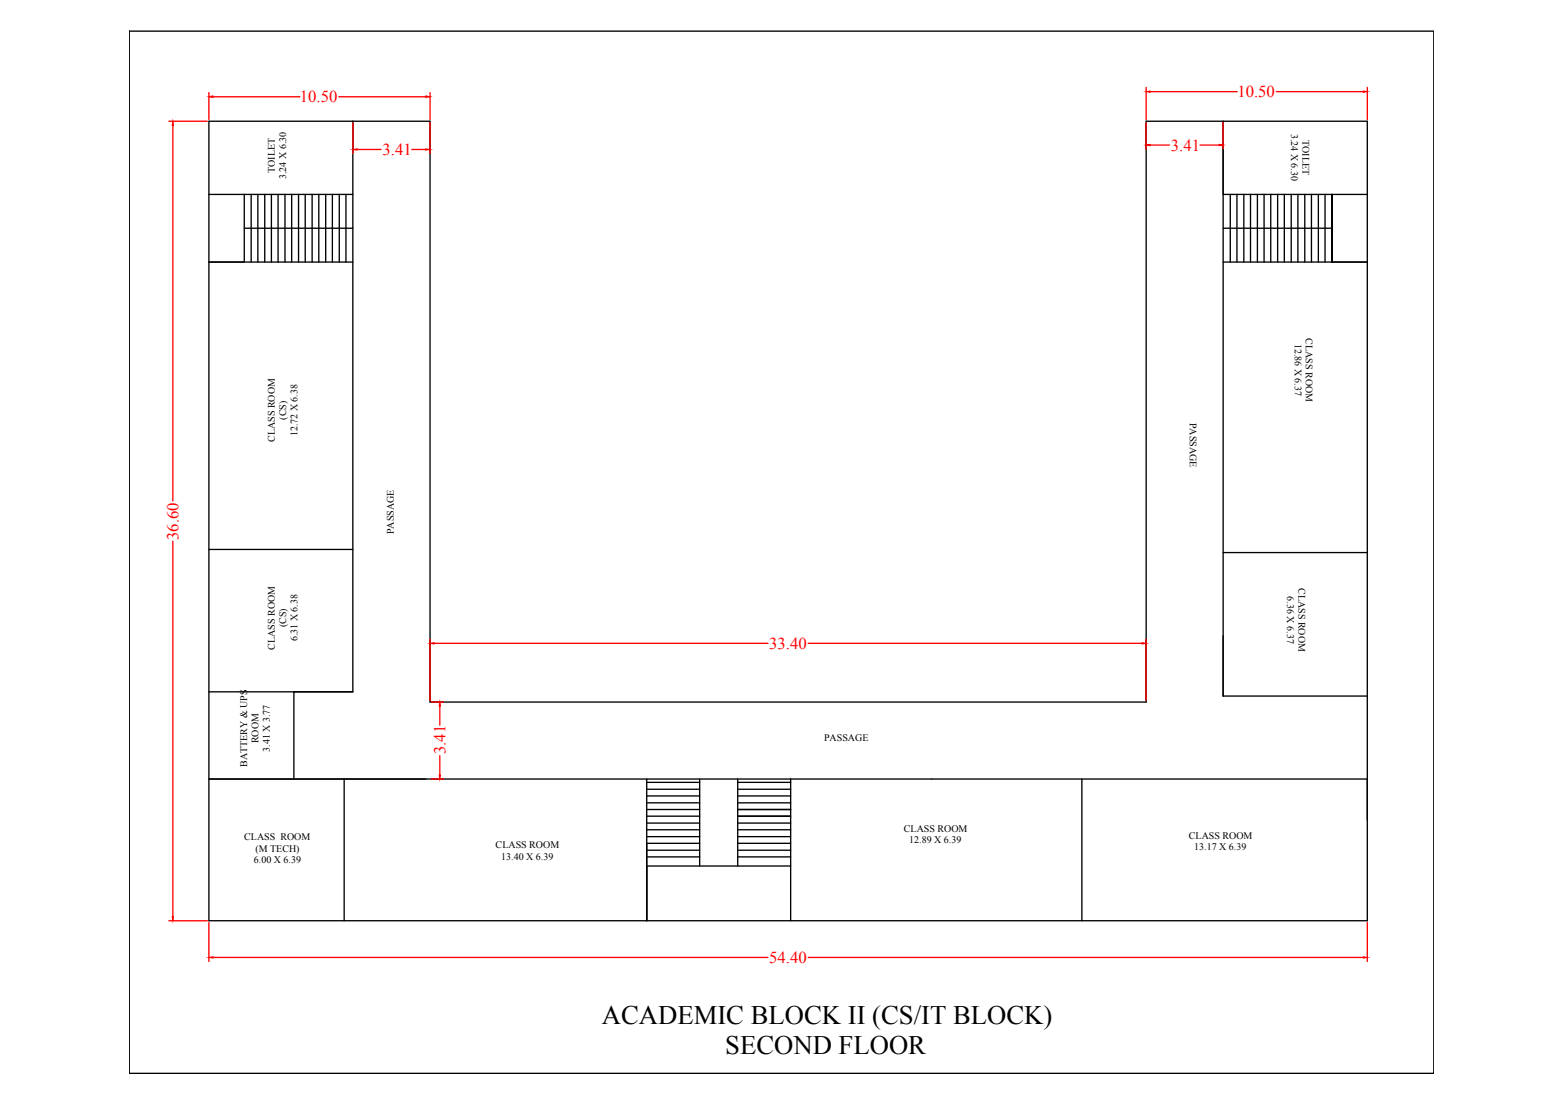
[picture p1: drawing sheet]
<svg xmlns="http://www.w3.org/2000/svg" width="297mm" height="210mm" viewBox="0 0 297 210" stroke-linecap="round" stroke-linejoin="round" font-family="sans-serif">
<!-- layer: 0 -->
<g fill="none" stroke="#000" stroke-width=".25">
<path d="M24.6 5.9h248.2v198.4h-248.2zM39.8 23.1h42v110.5h136.3v-110.5h42.1v152.1h-220.4zM39.8 37h27.3M46.5 37v12.9M47.8 37v12.9M49.1 37v12.9M50.4 37v12.9M51.6 37v12.9M52.9 37v12.9M54.2 37v12.9M55.5 37v12.9M56.8 37v12.9"/>
<path d="M58.1 37v12.9M59.4 37v12.9M60.7 37v12.9M62 37v12.9M63.2 37v12.9M64.6 37v12.9M65.8 37v12.9M67.1 23.1v108.6M234.1 37v12.9M235.4 37v12.9M236.7 37v12.9M238 37v12.9"/>
<path d="M239.3 37v12.9M240.5 37v12.9M241.8 37v12.9M243.1 37v12.9M244.4 37v12.9M245.7 37v12.9M247 37v12.9M248.3 37v12.9M249.6 37v12.9M250.9 37v12.9M252.1 37v12.9M260.2 37h-27.5v-13.9v109.4h27.5"/>
<path d="M39.8 49.9h27.3M46.5 43.4h20.6M232.7 49.9h27.5h-6.8v-12.9v12.9M232.7 43.4h20.7M39.8 104.6h27.3M232.7 105.2h27.5M39.8 131.7h27.3M67.1 131.7h-11.2v16.6M39.8 148.3h220.4v7.8M65.5 148.3v26.9M123.1 148.3v26.9v-14.7h10M123.1 159.2h10"/>
<path d="M123.1 157.9h10M123.1 156.6h10M123.1 155.3h10M123.1 154.1h10M123.1 152.8h10M123.1 151.5h10M123.1 150.2h10M123.1 148.9h10M133.1 148.3v16.5M140.4 159.2h10.1M140.4 157.9h10.1M140.4 156.6h10.1"/>
<path d="M140.4 155.3h10.1M140.4 154.1h10.1M140.4 152.8h10.1M140.4 151.5h10.1M140.4 150.2h10.1M140.4 148.9h10.1M140.4 148.3v16.5M150.5 148.3v26.9M205.9 148.3v26.9M123.1 161.8h10M123.1 163.1h10M123.1 164.8h27.4"/>
<path d="M140.4 161.8h10.1M140.4 163.1h10.1M140.4 160.5h10.1"/>
</g>
<!-- layer: 3.05 -->
<g fill="none" stroke="#f00" stroke-width=".25">
<path d="M39.8 17.6v5.2M40.5 18.4h16.6M64.5 18.4h16.5M81.8 17.6v5.2M218.1 16.6v6.2M218.9 17.4h16.5M242.9 17.4h16.5M260.2 16.6v6.2M32.1 23.1h7.4M32.9 23.8v71.5M67.1 23.3v5.9M67.9 28.4h4.6"/>
<path d="M78.4 28.4h2.6M81.8 23.3v5.9M218.1 23.3v5.1M218.9 27.6h3.6M228.3 27.6h3.7M232.7 23.3v5.1M32.9 103v71.5M81.8 121.7v11.6M82.1 133.6h2.4M82.6 122.4h63.5M83.7 134.4v3.6M153.8 122.4h63.5"/>
<path d="M218.1 121.7v11.6M82.1 148.3h2.4M83.7 143.8v3.7M32.1 175.2h7.4M39.8 175.5v7.5M260.2 175.5v7.5M40.5 182.2h105.6M153.8 182.2h105.6"/>
</g>
<g fill="#f00" stroke="#f00" stroke-width=".19">
<path d="M67.1 28.4l.8-.1v.3z"/>
<path d="M81 28.3l.8 .1-.8 .2z"/>
<path d="M218.1 27.6l.8-.1v.2z"/>
<path d="M232 27.5l.7 .1-.7 .1z"/>
<path d="M83.7 133.6l.1 .8h-.2z"/>
<path d="M83.6 147.5h.2l-.1 .8z"/>
<path d="M39.8 182.2l.7-.1v.2z"/>
<path d="M259.4 182.1l.8 .1-.8 .1z"/>
<path d="M39.8 18.4l.7-.2v.3z"/>
<path d="M81 18.2l.8 .2-.8 .1z"/>
<path d="M218.1 17.4l.8-.1v.3z"/>
<path d="M259.4 17.3l.8 .1-.8 .2z"/>
<path d="M81.8 122.4l.8-.1v.3z"/>
<path d="M217.3 122.3l.8 .1-.8 .2z"/>
<path d="M32.9 23.1l.1 .7h-.2z"/>
<path d="M32.8 174.5h.2l-.1 .7z"/>
</g>
<g font-size="5.1">
<text x="114.5" y="194.9">ACADEMIC BLOCK II (CS/IT BLOCK)</text>
<text x="138" y="200.6">SECOND FLOOR</text>
</g>
<g font-size="3.2" fill="#f00">
<text x="57.1" y="19.4">10.50</text>
<text x="235.5" y="18.5">10.50</text>
<text x="72.8" y="29.5">3.41</text>
<text x="222.8" y="28.7">3.41</text>
<text x="34" y="102.7" transform="rotate(-90 34 102.7)">36.60</text>
<text x="146.4" y="123.5">33.40</text>
<text x="84.8" y="143.6" transform="rotate(-90 84.8 143.6)">3.41</text>
<text x="146.4" y="183.3">54.40</text>
</g>
<g font-size="1.9">
<text x="245.7" y="25.4" transform="rotate(90 245.7 25.4)">3.24 X 6.30</text>
<text x="247.9" y="26.6" transform="rotate(90 247.9 26.6)">TOILET</text>
<text x="52.3" y="32.9" transform="rotate(-90 52.3 32.9)">TOILET</text>
<text x="54.4" y="34.1" transform="rotate(-90 54.4 34.1)">3.24 X 6.30</text>
<text x="246.4" y="65.4" transform="rotate(90 246.4 65.4)">12.86 X 6.37</text>
<text x="248.5" y="64.4" transform="rotate(90 248.5 64.4)">CLASS ROOM</text>
<text x="54.5" y="79.8" transform="rotate(-90 54.5 79.8)">(CS)</text>
<text x="56.6" y="83.1" transform="rotate(-90 56.6 83.1)">12.72 X 6.38</text>
<text x="226.4" y="80.5" transform="rotate(90 226.4 80.5)">PASSAGE</text>
<text x="52.3" y="84.1" transform="rotate(-90 52.3 84.1)">CLASS ROOM</text>
<text x="75" y="101.6" transform="rotate(-90 75 101.6)">PASSAGE</text>
<text x="244.9" y="113.5" transform="rotate(90 244.9 113.5)">6.36 X 6.37</text>
<text x="247.1" y="111.9" transform="rotate(90 247.1 111.9)">CLASS ROOM</text>
<text x="54.5" y="119.3" transform="rotate(-90 54.5 119.3)">(CS)</text>
<text x="52.3" y="123.6" transform="rotate(-90 52.3 123.6)">CLASS ROOM</text>
<text x="56.6" y="122" transform="rotate(-90 56.6 122)">6.31 X 6.38</text>
<text x="49.2" y="141.4" transform="rotate(-90 49.2 141.4)">ROOM</text>
<text x="51.4" y="143.1" transform="rotate(-90 51.4 143.1)">3.41 X 3.77</text>
<text x="156.8" y="141.1">PASSAGE</text>
<text x="47" y="145.9" transform="rotate(-90 47 145.9)">BATTERY &amp; UPS</text>
<text x="46.5" y="159.9">CLASS ROOM</text>
<text x="94.3" y="161.5">CLASS ROOM</text>
<text x="172" y="158.3">CLASS ROOM</text>
<text x="173" y="160.4">12.89 X 6.39</text>
<text x="226.2" y="159.6">CLASS ROOM</text>
<text x="227.2" y="161.8">13.17 X 6.39</text>
<text x="48.3" y="164.3">6.00 X 6.39</text>
<text x="48.6" y="162.1">(M TECH)</text>
<text x="95.4" y="163.6">13.40 X 6.39</text>
</g>
</svg>
